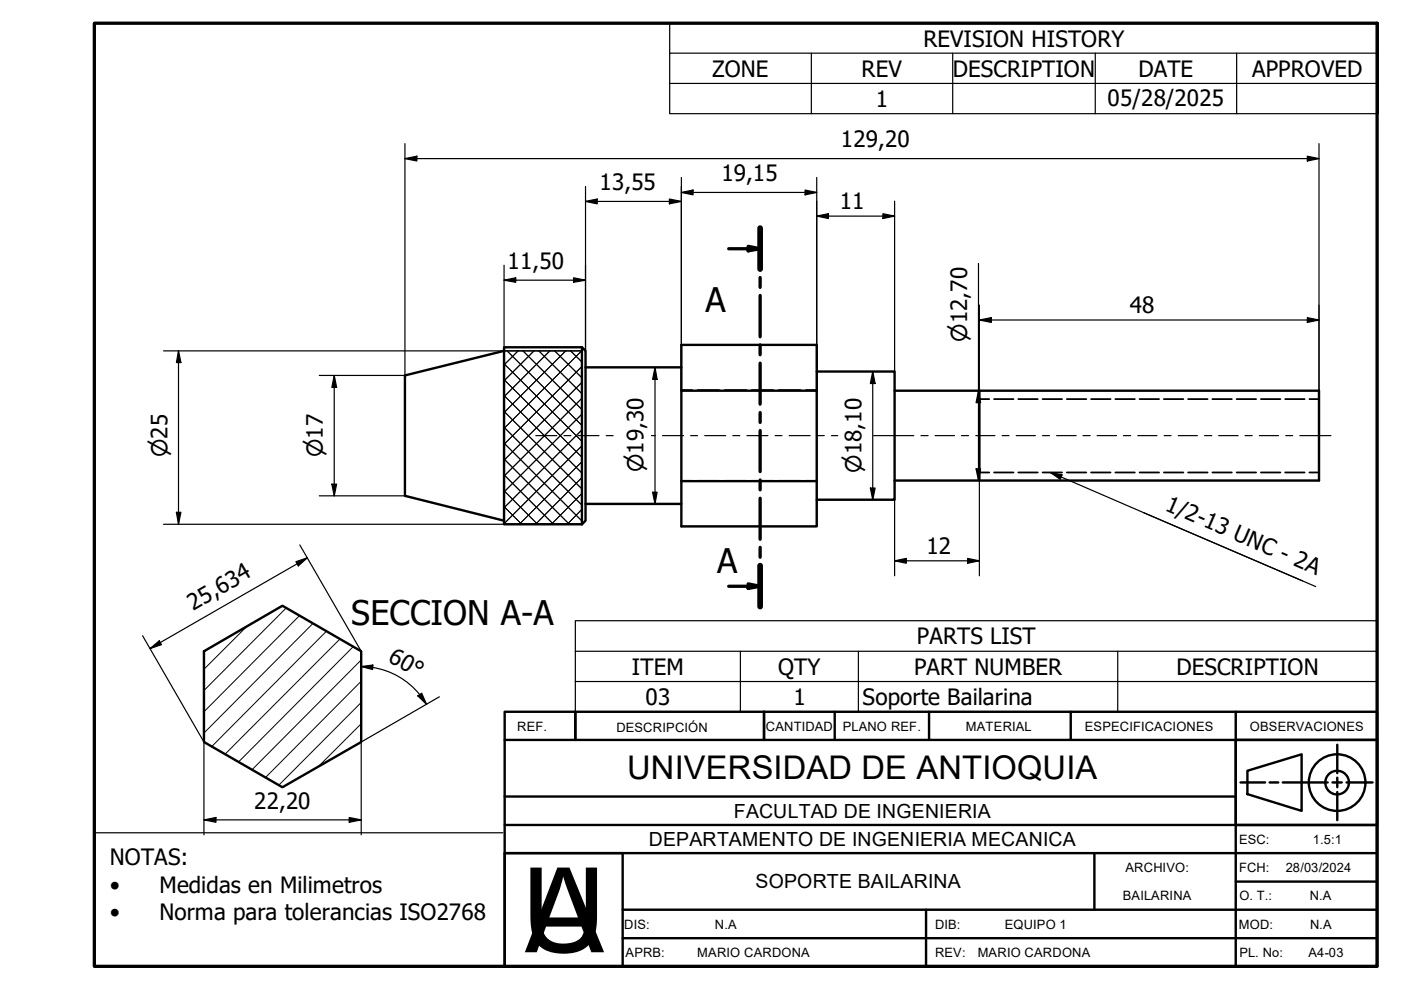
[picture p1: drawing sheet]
<svg xmlns="http://www.w3.org/2000/svg" width="297mm" height="210mm" viewBox="0 0 297 210" stroke-linecap="round" stroke-linejoin="round" font-family="sans-serif">
<!-- layer: Hatch (ISO) -->
<g fill="none" stroke="#000" stroke-width=".21">
<path d="M106.9 77.1l16.5 16.5M107.5 74.4l15.9 15.8M109.9 74.4l-3 3M110.9 74.4l12.5 12.4M113.2 74.4l-6.3 6.3M114.2 74.4l9.2 9.1M116.6 74.4l-9.7 9.7M117.6 74.4l5.8 5.7M120 74.4l-13.1 13.1M121 74.4l2.4 2.3M123.3 74.4l-16.4 16.4M123.4 77.7l-16.5 16.5"/>
<path d="M106.9 97.3l13.8 13.9M106.9 94l16.5 16.5M106.9 90.6l16.5 16.5M106.9 87.2l16.5 16.5M106.9 83.9l16.5 16.4M106.9 80.5l16.5 16.4M123.4 97.9l-13.3 13.3M123.4 94.5l-16.5 16.5M123.4 91.2l-16.5 16.5M123.4 87.8l-16.5 16.5M123.4 84.4l-16.5 16.5M123.4 81.1l-16.5 16.5"/>
<path d="M106.9 110.8l.4 .4M106.9 107.4l3.7 3.8M106.9 104l7.1 7.2M106.9 100.7l10.4 10.5M123.4 108l-3.1 3.2M123.4 104.6l-6.5 6.6M123.4 101.3l-9.9 9.9M52.3 132.9l-9.1 9M60.7 128.9l-17.5 17.5M63.5 130.5l-20.3 20.4M66.4 132.2l-23.2 23.2M69.2 133.8l-24.3 24.5"/>
<path d="M72.1 135.5l-24.3 24.4M74.9 137.1l-24.3 24.4M76.6 139.9l-23.1 23.3M76.6 144.4l-20.3 20.4M76.6 148.9l-17.5 17.6M76.6 153.5l-9 9"/>
</g>
<!-- layer: Hidden (ISO) -->
<path d="M144.5 82.7h2.2M147.9 82.7h4.6M153.7 82.7h4.5M159.4 82.7h4.6M165.1 82.7h4.6M170.9 82.7h2.3M144.5 102h2.2M147.9 102h4.6M153.7 102h4.5M159.4 102h4.6M165.1 102h4.6M170.9 102h2.3" fill="none" stroke="#000" stroke-width=".38"/>
<!-- layer: Visible (ISO) -->
<path d="M106.9 74.4l-21 5.2v25.5l21 5.3M123.4 73.6l.7 .8v36l-.7 .8M123.4 73.6h-16.5v37.6h16.5M123.4 73.6v37.6M124.1 77.9h20.4M173.2 78.8h16.5v27.2h-16.5M144.5 82.8h28.7v19.2h-28.7M173.2 82.8v-9.7h-28.7v38.5h28.7v-9.6M189.7 82.8h90v19.1h-90M207.6 82.8v19.1M124.1 106.8h20.4M43.2 138.1l16.7-9.7 16.7 9.7v19.2l-16.7 9.6-16.7-9.6z" fill="none" stroke="#000" stroke-width=".51"/>
<!-- layer: Visible Narrow (ISO) -->
<g fill="none" stroke="#000" stroke-width=".38">
<path d="M207.6 84.6h2.1M210.8 84.6h4.1M215.9 84.6h4.1M221 84.6h4.2M226.2 84.6h4.1M231.3 84.6h4.2M236.5 84.6h4.1M241.6 84.6h4.1M246.8 84.6h4.1M251.9 84.6h4.1M257 84.6h4.2M262.2 84.6h4.1"/>
<path d="M267.3 84.6h4.2M272.5 84.6h4.1M277.6 84.6h2.1M207.6 100.2h2.1M210.8 100.2h4.1M215.9 100.2h4.1M221 100.2h4.2M226.2 100.2h4.1M231.3 100.2h4.2M236.5 100.2h4.1M241.6 100.2h4.1M246.8 100.2h4.1"/>
<path d="M251.9 100.2h4.1M257 100.2h4.2M262.2 100.2h4.1M267.3 100.2h4.2M272.5 100.2h4.1M277.6 100.2h2.1"/>
</g>
<!-- layer: Section Line (ISO) -->
<g fill="none" stroke="#000" stroke-width=".7">
<path d="M154.5 52.7h6.7M158.6 52.2l2.6 .5-2.6 .5zM161.2 48.4v8.7M161.2 58.8v2.1M161.2 62.6v8.8M161.2 73.1v2.1M161.2 77v8.7M161.2 87.5v2.1M161.2 91.3v8.7M161.2 101.8v2.1M161.2 105.6v8.7M161.2 116v2.1"/>
<path d="M161.2 119.9v8.7M154.5 124.3h6.7M158.6 123.8l2.6 .5-2.6 .4z"/>
</g>
<path d="M161.2 48.4v8.7M161.2 119.9v8.7" fill="none" stroke="#000" stroke-width="1.2"/>
<path d="M158.6 52.2l2.6 .5-2.6 .5zM158.6 123.8l2.6 .5-2.6 .4z" fill="#000"/>
<!-- layer: Symbol (ISO) -->
<g fill="none" stroke="#000" stroke-width=".25">
<path d="M142 11.3v-6.4h150.2v6.4M142 17.7h150.2M172 11.3v12.8M202 11.3v12.8M232.2 11.3v12.8M262.2 11.3v12.8M292.2 11.3h-150.2v6.4M292.2 11.3v12.8h-150.2v-6.4M222.7 100.2l2.5 .5-.4 .9zM222.7 100.2l53.5 23M242.4 108.7l36.6 15.7M122 138.1v-6.5h170v6.5"/>
<path d="M122 138.1h170v6.4M122 138.1v12.8h170v-6.4M157 138.1v12.8M182 138.1v12.8M237 138.1v12.8M122 144.5h170"/>
</g>
<!-- layer: Border (ISO) -->
<path d="M20 4.9h272v200h-272z" fill="none" stroke="#000" stroke-width=".7"/>
<!-- layer: Title (ISO) -->
<g fill="none" stroke="#000" stroke-width=".51">
<path d="M107 150.9h185v54h-185zM107 156.9h185M122 150.9v6M162 150.9v6M177 150.9v6M197 150.9v6M227 150.9v6M262 156.9h30v18h-30zM262 150.9v54M283.5 157.9v6M107 168.9h155M107 174.9h185"/>
<path d="M263 165.9h5.2M264.5 163.4l11.5-3.5v12l-11.5-3.5zM269.2 165.9h1.8M272 165.9h9.5M282.5 165.9h2M283.5 164.9v2M283.5 167.9v6M285.5 165.9h5.5M107 180.9h185M132 198.9h160M132 192.9h160M196.3 192.9v12"/>
<path d="M232 180.9v12M262 186.9h30M107 204.9v-24h25v24"/>
<circle cx="283.5" cy="165.9" r="6"/>
<circle cx="283.5" cy="165.9" r="2.51"/>
</g>
<!-- layer: Sketch Geometry (ISO) -->
<path d="M106.9 74.4h16.5v36.8h-16.5zM20 176.6h86.6" fill="none" stroke="#000" stroke-width=".25"/>
<!-- layer: Dimension (ISO) -->
<g fill="none" stroke="#000" stroke-width=".25">
<path d="M85.9 33.6l2.5-.5v1zM85.9 30.5v49.1h-18.2M85.9 33.6h193.8M124.1 39.5v34.9M144.5 37.6v45.2M173.2 37.6v45.2M277.2 33.1l2.5 .5-2.5 .5zM279.7 30.5v52.3M106.9 59.4l2.4-.5v1zM106.9 59.4h17.2M106.9 56.2v18.2h-72.2M121.6 58.9l2.5 .5-2.5 .5z"/>
<path d="M124.1 42.7l2.5-.5v1zM124.1 42.7h20.4M141.9 42.2l2.6 .5-2.6 .5zM144.5 40.8l2.4-.5v1zM144.5 40.8h28.7M170.7 40.3l2.5 .5-2.5 .5zM173.2 45.8l2.4-.5v1zM173.2 45.8h16.5M187.2 45.3l2.5 .5-2.5 .5zM189.7 42.6v36.2M207.5 55.9v46M37.8 74.4l.6 2.5h-1z"/>
<path d="M37.8 74.4v36.8M70.9 79.6l.5 2.5h-1zM70.9 79.6v25.5M138.9 77.9l.4 2.5h-.9zM138.9 77.9v28.9M185 78.8l.5 2.5h-1zM185 78.8v27.2M207.6 67.9l2.6-.6v1.1zM207.6 64.7v18.1M207.6 67.9h72.1M277.2 67.3l2.5 .6-2.5 .5zM206.9 99.4h1l-.4 2.5z"/>
<path d="M207.5 82.8l.4 2.6h-1zM34.7 111.2h72.2M37.4 108.6h1l-.6 2.6zM62.7 119.1l2.5-.8-2 1.7zM63.6 115.5l13 22.6M65.2 118.3l-33.4 19.2M67.7 105.1h18.2M70.4 102.7h1l-.5 2.4zM138.4 104.4h.9l-.4 2.4zM184.5 103.5h1l-.5 2.5zM189.7 118.9l2.5-.5v1zM189.7 106v16.1"/>
<path d="M189.7 118.9h17.9M205.2 118.4l2.4 .5-2.4 .5zM207.6 101.9v20.2M30.2 134.8l13 22.5v19.7M31.8 137.5l2-1.6 .4 .8zM76.6 141.3l2.5-.3-.1 1zM76.6 141.3l2.5 .2M79 141.5a16 16 0 0 1 10 5.8M88.6 147.5l.8-.5 1 2.3zM89 147.2l1.4 2.1M93.2 147.7l-16.6 9.6v19.7M43.2 173.8l2.6-.5v1z"/>
<path d="M43.2 173.8h33.4M74 173.3l2.6 .5-2.6 .5z"/>
</g>
<g fill="#000">
<path d="M85.9 33.6l2.5-.5v1zM277.2 33.1l2.5 .5-2.5 .5zM106.9 59.4l2.4-.5v1zM121.6 58.9l2.5 .5-2.5 .5zM124.1 42.7l2.5-.5v1zM141.9 42.2l2.6 .5-2.6 .5zM144.5 40.8l2.4-.5v1zM170.7 40.3l2.5 .5-2.5 .5zM173.2 45.8l2.4-.5v1zM187.2 45.3l2.5 .5-2.5 .5zM37.8 74.4l.6 2.5h-1zM207.6 67.9l2.6-.6v1.1z"/>
<path d="M277.2 67.3l2.5 .6-2.5 .5zM70.9 79.6l.5 2.5h-1zM138.9 77.9l.4 2.5h-.9zM185 78.8l.5 2.5h-1zM206.9 99.4h1l-.4 2.5zM207.5 82.8l.4 2.6h-1zM37.4 108.6h1l-.6 2.6zM62.7 119.1l2.5-.8-2 1.7zM70.4 102.7h1l-.5 2.4zM138.4 104.4h.9l-.4 2.4zM184.5 103.5h1l-.5 2.5zM189.7 118.9l2.5-.5v1z"/>
<path d="M205.2 118.4l2.4 .5-2.4 .5zM31.8 137.5l2-1.6 .4 .8zM76.6 141.3l2.5-.3-.1 1zM88.6 147.5l.8-.5 1 2.3zM43.2 173.8l2.6-.5v1zM74 173.3l2.6 .5-2.6 .5z"/>
</g>
<!-- layer: Centerline (ISO) -->
<g fill="none" stroke="#000" stroke-width=".25">
<path d="M113.6 92.4h4.4M119.6 92.4h1.4M122.6 92.4h4.4M128.5 92.4h1.5M138.1 92.4h.8M140.5 92.4h4.4M146.4 92.4h1.5M149.4 92.4h4.5M155.4 92.4h1.4M158.4 92.4h4.4M164.3 92.4h1.5M167.3 92.4h4.5"/>
<path d="M173.3 92.4h1.5M176.3 92.4h1.3M185.2 92.4h8.5M195.3 92.4h1.5M198.2 92.4h4.2M203.8 92.4h1.6M206.9 92.4h4M212.5 92.4h1.4M215.5 92.4h4M221 92.4h1.5M224 92.4h4.2M229.6 92.4h1.5"/>
<path d="M232.6 92.4h4.1M238.2 92.4h1.5M241.2 92.4h4.1M246.8 92.4h1.5M249.8 92.4h4.1M255.4 92.4h1.5M258.4 92.4h4.1M264 92.4h1.5M267 92.4h4.1M272.6 92.4h1.5M275.6 92.4h6.6"/>
</g>
<!-- layer: Symbol (ISO) -->
<path d="M222.7 100.2l2.5 .5-.4 .9z" fill="#000"/>
<g font-size="25.1">
<text x="110.5" y="201.9">U</text>
<text x="111.3" y="201.9">A</text>
</g>
<g font-size="7.2">
<text x="149.6" y="66.2">A</text>
<text x="152" y="121.4">A</text>
<text x="74.5" y="132.4">SECCION A-A</text>
</g>
<text font-size="6.9" x="133" y="165.3">UNIVERSIDAD DE ANTIOQUIA</text>
<g font-size="4.8">
<text x="195.8" y="9.9">REVISION HISTORY</text>
<text x="151" y="16.2">ZONE</text>
<text x="182.7" y="16.2">REV</text>
<text x="202" y="16.2">DESCRIPTION</text>
<text x="241.4" y="16.2">DATE</text>
<text x="265.5" y="16.2">APPROVED</text>
<text x="185.7" y="22.6">1</text>
<text x="234.8" y="22.4">05/28/2025</text>
<text x="178.3" y="31.2">129,20</text>
<text x="127.1" y="40.4">13,55</text>
<text x="153" y="38.4">19,15</text>
<text x="178.1" y="44.3">11</text>
<text x="107.6" y="57">11,50</text>
<text x="239.5" y="66.3">48</text>
<text x="246.8" y="108" transform="rotate(23 246.8 108)">1/2-13 UNC - 2A</text>
<text x="196.4" y="117.4">12</text>
<text x="41" y="129.4" transform="rotate(-30 41 129.4)">25,634</text>
<text x="194.4" y="136.6">PARTS LIST</text>
<text x="82.1" y="140.2" transform="rotate(30 82.1 140.2)">60°</text>
<text x="134" y="143">ITEM</text>
<text x="165" y="143">QTY</text>
<text x="193.8" y="143">PART NUMBER</text>
<text x="249.4" y="143">DESCRIPTION</text>
<text x="136.8" y="149.5">03</text>
<text x="168.2" y="149.5">1</text>
<text x="182.9" y="149.5">Soporte Bailarina</text>
<text x="53.9" y="171.4">22,20</text>
<text x="23.3" y="183.5">NOTAS:</text>
<text x="23.3" y="189.3">•</text>
<text x="33.8" y="189.3">Medidas en Milimetros</text>
<text x="23.3" y="195">•</text>
<text x="33.8" y="195">Norma para tolerancias ISO2768</text>
</g>
<g font-size="4.6">
<text x="205" y="72.5" transform="rotate(-90 205 72.5)">⌀12,70</text>
<text x="35.5" y="96.9" transform="rotate(-90 35.5 96.9)">⌀25</text>
<text x="68.5" y="96.9" transform="rotate(-90 68.5 96.9)">⌀17</text>
<text x="136.5" y="100.1" transform="rotate(-90 136.5 100.1)">⌀19,30</text>
<text x="182.6" y="100.2" transform="rotate(-90 182.6 100.2)">⌀18,10</text>
</g>
<g font-size="4.1">
<text x="155.6" y="173.4">FACULTAD DE INGENIERIA</text>
<text x="137.5" y="179.4">DEPARTAMENTO DE INGENIERIA MECANICA</text>
<text x="160.2" y="188.4">SOPORTE BAILARINA</text>
</g>
<g font-size="2.7">
<text x="109.7" y="154.9">REF.</text>
<text x="130.7" y="155.2">DESCRIPCIÓN</text>
<text x="162.4" y="154.9">CANTIDAD</text>
<text x="178.7" y="154.9">PLANO REF.</text>
<text x="204.8" y="154.9">MATERIAL</text>
<text x="230" y="154.9">ESPECIFICACIONES</text>
<text x="265" y="154.9">OBSERVACIONES</text>
<text x="262.7" y="178.9">ESC:</text>
<text x="278.3" y="178.9">1.5:1</text>
<text x="238.6" y="184.9">ARCHIVO:</text>
<text x="262.7" y="184.9">FCH:</text>
<text x="272.6" y="184.9">28/03/2024</text>
<text x="238.1" y="190.9">BAILARINA</text>
<text x="262.8" y="190.9">O. T.:</text>
<text x="277.7" y="190.9">N.A</text>
<text x="132.3" y="196.9">DIS:</text>
<text x="151.6" y="196.9">N.A</text>
<text x="198.2" y="196.9">DIB:</text>
<text x="213" y="196.9">EQUIPO 1</text>
<text x="262.6" y="196.9">MOD:</text>
<text x="277.7" y="196.9">N.A</text>
<text x="132.6" y="202.9">APRB:</text>
<text x="147.8" y="202.9">MARIO CARDONA</text>
<text x="198.2" y="202.9">REV:</text>
<text x="207.3" y="202.9">MARIO CARDONA</text>
<text x="262.8" y="203">PL. No:</text>
<text x="277.4" y="203">A4-03</text>
</g>
</svg>
